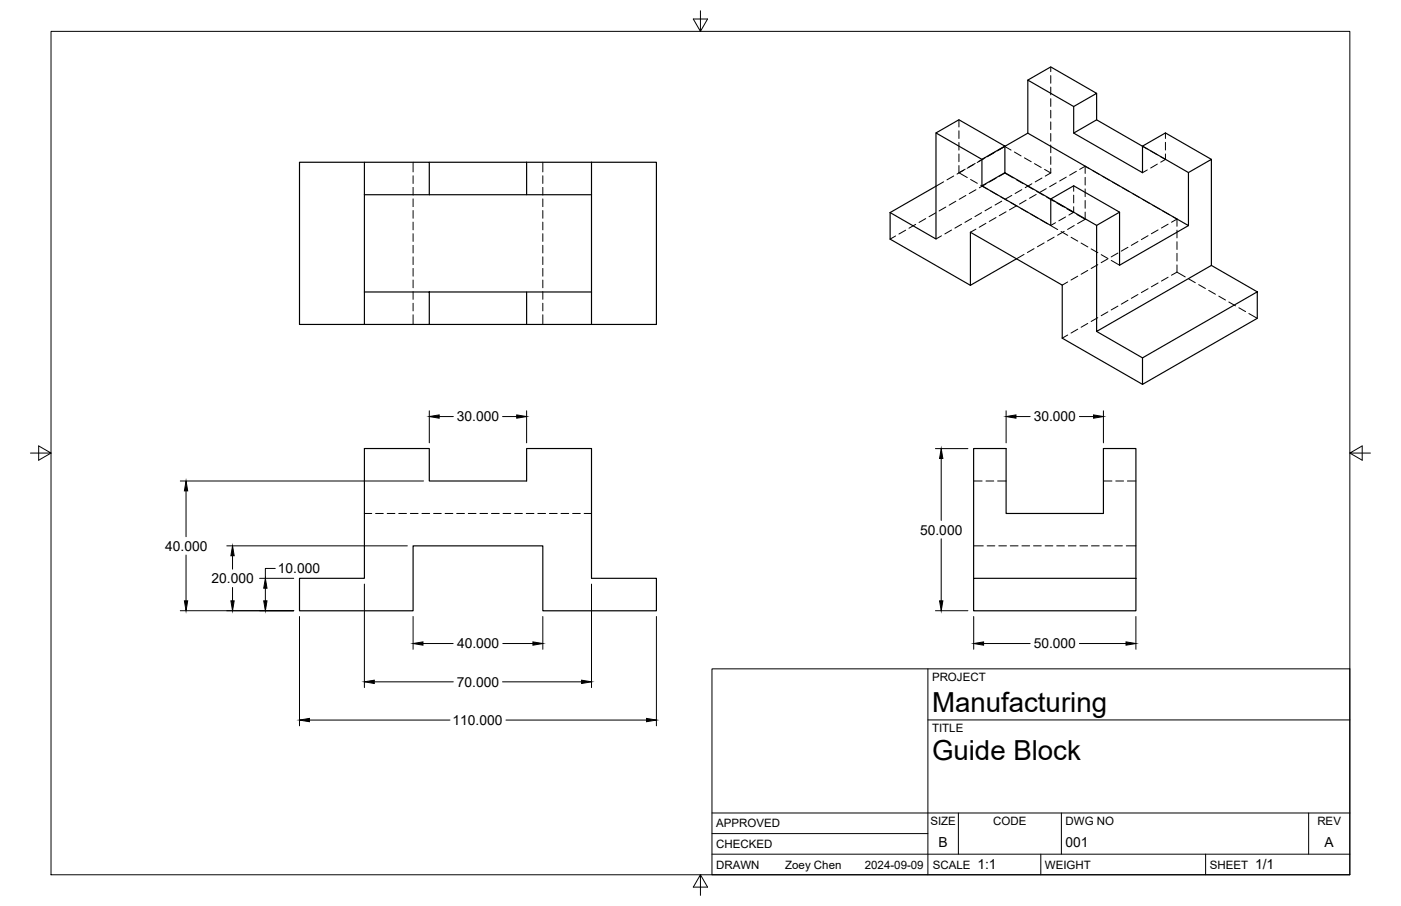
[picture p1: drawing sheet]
<svg xmlns="http://www.w3.org/2000/svg" width="432mm" height="279mm" viewBox="0 0 432 279" stroke-linecap="round" stroke-linejoin="round" font-family="sans-serif">
<!-- layer: Hidden -->
<g fill="none" stroke="#000" stroke-width=".31">
<path d="M295.6 36.9v2.3M323.8 20.6v1.5M323.8 23.3v2.4M323.8 26.9v2.4M323.8 30.4v2.4M323.8 34v2.4M323.8 37.6v2.4M127.3 50v3M127.3 54.2v2.4M127.3 57.8v2.4M167.3 50v3M167.3 54.2v2.4"/>
<path d="M167.3 57.8v2.4M290.8 56.1l-2.3 1.3M293.9 54.3l-2 1.2M295.6 51.1v2.2l2.5 1.5M295.6 40.3v2.4M295.6 43.9v2.4M295.6 47.5v2.4M297.5 52.2l-2.5 1.5M299.1 55.4l2.1 1.1M300.6 50.4l-2.5 1.5M300.8 58.5l-2.1 1.2M302.3 57.1l2 1.2"/>
<path d="M303.7 48.6l-2.5 1.5M303.9 56.7l-2.1 1.2M305.4 58.9l2 1.2M306.3 47.1l-2.1 1.2M306.8 46.8l-2.1 1.2M307 54.9l-2.1 1.2M309.7 45.2l-2.4 1.3M309.7 45.1l-1.9 1.1M309.7 45.2l1.9 1.1M309.7 53.3v.1M309.7 53.4l-1.7 1M309.7 53.4l2.6 1.5"/>
<path d="M312.7 46.9l2 1.2M313.3 55.5l2.1 1.1M314.9 58.5l-2 1.2M315.7 48.7l2.1 1.2M316.4 57.2l2.1 1.2M318 56.7l-2 1.2M318.8 50.5l2.1 1.1M319.4 60l-2.1 1.2M319.5 59l2.1 1.2M321.1 54.9l-2 1.2M321.9 52.2l1.9 1.1M322.5 58.2l-2.1 1.2"/>
<path d="M323.8 41.2v2.3M323.8 44.7v2.4M323.8 48.3v2.4M323.8 51.9v1.4M323.8 53.3l-1.6 1M325.5 56.4l-2 1.2M328.6 54.6l-2 1.2M330.9 57.3v1.7M331.7 52.8l-2 1.2M334.5 51.3v2.2M334.5 54.7v2.4M334.5 58.3v2.3"/>
<path d="M334.5 51.3l-1.7 .9M334.5 51.3l1.2 .7M336.7 52.6l2.1 1.2M339.8 54.4l2.1 1.2M342.9 56.2l2.1 1.1M346 57.9l2.1 1.2M349.1 59.7l2.1 1.2M352.1 45.1l1.5 .9M353.6 52.4l-1.5 .9M354.6 46.5l2.1 1.2M356.7 50.6l-2.1 1.2M357.7 48.3l1.5 .9"/>
<path d="M359.2 49.2l-1.5 .8M359.2 41v1.7M359.2 43.9v2.4M359.2 47.5v1.7M127.3 61.3v2.4M127.3 64.9v2.4M127.3 68.5v2.4M127.3 72.1v2.3M127.3 75.6v2.4M127.3 79.2v2.4M167.3 61.3v2.4M167.3 64.9v2.4"/>
<path d="M167.3 68.5v2.4M167.3 72.1v2.3M167.3 75.6v2.4M167.3 79.2v2.4M276 72.8l-1.7 .9M279.1 71l-2 1.2M282.2 69.2l-2 1.2M285.3 67.4l-2 1.2M288.4 65.6l-2.1 1.2M290.2 72.7l-1.7 1M291.5 63.9l-2.1 1.1M293.3 71l-2.1 1.1"/>
<path d="M294.6 62.1l-2.1 1.2M296.4 69.2l-2.1 1.2M297.7 60.3l-2.1 1.2M299.5 67.4l-2.1 1.2M300.8 70.7l-1.7 .9M302.6 65.6l-2.1 1.2M303.9 68.9l-2.1 1.2M305.6 63.8l-2 1.2M307 67.1l-2.1 1.2M308.4 60.7l2.1 1.2M308.7 62l-2 1.2M310.1 65.3l-2.1 1.2"/>
<path d="M311.5 62.5l2.1 1.2M311.8 60.3l-2 1.1M313.2 63.5l-2.1 1.2M314.6 64.3l2.1 1.1M315.6 78.5l-2.3 1.3M316.3 61.7l-2.1 1.2M317.7 66l2.1 1.2M318.7 76.7l-2 1.2M320.8 67.8l2.1 1.2M321.8 74.9l-2.1 1.2M322.6 60.8l2.1 1.2M323.8 61.4l1.5 .9"/>
<path d="M323.9 69.6l2.1 1.2M324.9 73.1l-2.1 1.2M325.3 68.7l-1.5 .8M325.7 62.6l2 1.2M326.3 62.8l2.1 1.2M327 71.4l2.1 1.2M328 71.4l-2.1 1.1M328.4 66.9l-2.1 1.2M328.8 64.4l2.1 1.2M329.4 64.6l1.5 .9M330.1 73.2l2.1 1.2M330.9 60.2v2.4"/>
<path d="M330.9 63.8v1.7M330.9 65.5l-1.5 .8M331.1 69.6l-2.1 1.2M331.9 66.1l2.6 1.5M333.2 75l2.1 1.2M334.5 67.6l-2.4 1.4M334.5 61.8v2.4M334.5 65.4v2.2M336.3 76.8l2.1 1.1M339.4 78.5l2.1 1.2M341.5 79.8l-2.1 1.2M344.6 78l-2.1 1.2"/>
<path d="M347.6 76.3l-2 1.1M350.7 74.5l-2 1.2M352.2 61.5l2.1 1.2M353.8 72.7l-2 1.2M355.3 63.3l2.1 1.2M356.9 70.9l-2 1.2M358.4 65.1l2.1 1.2M360 69.1l-2 1.2M361.5 66.8l1.3 .8M362.8 67.6l-1.7 .9M362.8 67.6v2.2M362.8 71v2.4"/>
<path d="M362.8 74.5v2.4M362.8 78.1v2.4M127.3 82.8v2.4M127.3 86.4v2.4M127.3 89.9v2.4M127.3 93.5v2.4M127.3 97.1v3M167.3 82.8v2.4M167.3 86.4v2.4M167.3 89.9v2.4M167.3 93.5v2.4M167.3 97.1v3"/>
<path d="M329.1 87l-1.7 .9M332.2 85.2l-2.1 1.2M335.3 83.4l-2.1 1.2M335.3 99.7l-2.1 1.2M338.3 81.6l-2 1.2M338.3 98l-2 1.1M341.5 96.2l-2.1 1.2M342.5 80.3l2.6 1.5M344.6 94.4l-2.1 1.2M347.6 92.6l-2 1.2M350.7 90.8l-2 1.2M353.8 89l-2 1.2"/>
<path d="M356.9 87.3l-2 1.2M360 85.5l-2 1.2M362.8 81.7v2.2M362.8 83.9l-1.7 1M362.8 83.9l2.5 1.5M366.4 86l2 1.2M369.4 87.8l2.1 1.2M372.5 89.6l2.1 1.1M375.6 91.3l2.1 1.2M378.7 93.1l2.1 1.2M381.8 94.9l2.1 1.2M384.9 96.7l2.6 1.5"/>
<path d="M329.1 103.3l-1.7 1M332.2 101.5l-2.1 1.2M112.3 158.3h2.3M115.8 158.3h2.3M119.3 158.3h2.4M122.9 158.3h2.4M126.5 158.3h2.4M130 158.3h2.4M133.6 158.3h2.4M137.2 158.3h2.4M140.8 158.3h2.4M144.3 158.3h2.4"/>
<path d="M147.9 158.3h2.4M151.5 158.3h2.4M155 158.3h2.4M158.6 158.3h2.4M162.2 158.3h2.4M165.8 158.3h2.3M169.3 158.3h2.4M172.9 158.3h2.4M176.5 158.3h2.4M180 158.3h2.3M300.1 148.3h2.6M303.9 148.3h2.4"/>
<path d="M307.5 148.3h2.6M340.1 148.3h2.6M343.9 148.3h2.4M347.5 148.3h2.6M300.1 168.3h3M304.2 168.3h2.4M307.8 168.3h2.4M311.4 168.3h2.4M315 168.3h2.4M318.5 168.3h2.4M322.1 168.3h2.4M325.7 168.3h2.4"/>
<path d="M329.2 168.3h2.4M332.8 168.3h2.4M336.4 168.3h2.4M340 168.3h2.3M343.6 168.3h2.3M347.1 168.3h3"/>
</g>
<!-- layer: Visible -->
<g fill="none" stroke="#000" stroke-width=".36">
<path d="M316.8 24.7l14.1 8.2v8.1l21.2 12.3v-8.2l14.2 8.1v16.4l-49.5-28.5zM316.8 24.7l7-4.1 14.2 8.2-7.1 4.1M338 28.8v8.2l-7.1 4M338 37l14.1 8.1 7.1-4.1 14.2 8.1M112.3 50h-20v50.1h20M132.3 50h50M162.3 50v10M182.3 50h20v50.1h-20M182.3 50v50.1M288.5 41l7.1-4.1 14.1 8.2-7.1 4zM288.5 41v32.7l-14.2-8.1M288.5 57.4l-14.2 8.2"/>
<path d="M302.6 57.3l21.2 12.2v-8.1l7.1-4.1 14.2 8.1v16.4l21.2-12.2M302.6 49.1v8.2l7.1-4M309.7 45.1v8.2M309.7 53.3l14.1 8.1M316.8 41.1l-7.1 4M366.3 53.2l7.1-4.1v32.8l-35.4 20.3v-32.7l7.1-4.1M112.3 60v-10h20v10M112.3 60h20M112.3 60v30M132.3 60h50M274.3 65.6v8.1l24.8 14.3M313.3 79.8l-14.2 8.2"/>
<path d="M323.8 61.4l14.2 8.1M132.3 90v10.1h-20v-10.1h70M162.3 90v10.1M299.1 88v-16.4l28.3 16.3v16.4l24.7 14.2M373.4 81.9l14.1 8.1M132.3 100.1h50M338 102.2l14.1 8.2M352.1 110.4l35.4-20.4v8.2l-35.4 20.3zM112.3 138.3h20v10h30v-10h20v40.1h20v10h-35v-20.1h-40v20.1h-35v-10h20zM300.1 178.4v-40.1h10v20h30v-20h10v40.1M300.1 178.4h50v10h-50z"/>
</g>
<!-- layer: Border -->
<path d="M15.7 9.7h400.3v260.1h-400.3zM215.9 3.3v6.4l-2.2-3.8h4.4l-2.2 3.8M9.4 139.7h6.3l-3.8-2.2v4.4l3.8-2.2M416 139.7l3.8 2.2v-4.4l-3.8 2.2h6.4M215.9 269.8l2.2 3.8h-4.4l2.2-3.8v6.3" fill="none" stroke="#000" stroke-width=".31"/>
<!-- layer: Titleblock -->
<path d="M219.4 206.3h196.6v63.5h-196.6zM286 206.3v63.5M286 222h130M219.4 257.1h66.6M219.4 250.7h196.6M295.4 250.7v12.7M327.1 250.7v12.7M403.3 250.7v12.7M219.4 263.4h196.6M320.8 263.4v6.4M371.6 263.4v6.4" fill="none" stroke="#000" stroke-width=".31"/>
<!-- layer: FD_Dimensions -->
<g fill="none" stroke="#000" stroke-width=".31">
<path d="M132.3 126.7v9.9M135.4 128.5h4.3M154.9 128.5h4.4M162.3 126.7v9.9M288.3 138.3h10M310.1 126.7v9.9M313.1 128.5h4.4M332.7 128.5h4.3M340.1 126.7v9.9M55.6 148.3h74.9M57.3 151.4v14.1M290.1 141.4v19.1"/>
<path d="M57.3 171.2v14.1M69.9 168.3h55.6M71.7 171.4v4.1M80 178.4h10.5M84.8 175.3h-3v3.1M290.1 166.2v19.1M55.6 188.3h34.9M71.7 181.2v4.1M81.8 181.4v3.9M92.3 190.1v33.7M112.3 180.1v31.9M127.3 190.1v10.1"/>
<path d="M130.4 198.5h9.3M155 198.5h9.3M167.3 190.1v10.1M182.3 180.1v31.9M202.3 190.1v33.7M288.3 188.3h10M300.1 190.1v10.1M303.1 198.5h14.4M332.7 198.5h14.3M350.1 190.1v10.1M115.4 210.3h24.3M154.9 210.3h24.4"/>
<path d="M95.4 222.1h43.3M155.9 222.1h43.4"/>
</g>
<g fill="#000" stroke="#000" stroke-width=".31">
<path d="M132.3 128.5l3.1-.5v1zM159.3 128l3 .5-3 .5zM310.1 128.5l3-.5v1zM337 128l3.1 .5-3.1 .5zM57.3 148.3l.5 3.1h-1zM290.1 138.3l.5 3.1h-1zM71.7 168.3l.5 3.1h-1zM56.8 185.3h1l-.5 3zM71.2 185.3h1l-.5 3zM81.3 185.3h1l-.5 3zM81.8 178.4l.5 3h-1zM127.3 198.5l3.1-.5v1z"/>
<path d="M164.3 198l3 .5-3 .5zM289.6 185.3h1l-.5 3zM300.1 198.5l3-.5v1zM347 198l3.1 .5-3.1 .5zM112.3 210.3l3.1-.5v1zM179.3 209.8l3 .5-3 .5zM92.3 222.1l3.1-.5v1zM199.3 221.6l3 .5-3 .5z"/>
</g>
<g font-size="8.5">
<text x="287.3" y="219.5">Manufacturing</text>
<text x="287.3" y="234.5">Guide Block</text>
</g>
<g font-size="4.3">
<text x="140.8" y="130">30.000</text>
<text x="318.6" y="130">30.000</text>
<text x="283.6" y="164.8">50.000</text>
<text x="50.9" y="169.8">40.000</text>
<text x="65.2" y="179.8">20.000</text>
<text x="85.6" y="176.8">10.000</text>
<text x="140.9" y="200">40.000</text>
<text x="318.6" y="200">50.000</text>
<text x="140.8" y="211.8">70.000</text>
<text x="139.5" y="223.6">110.000</text>
<text x="289.3" y="261.2">B</text>
<text x="328.4" y="261.2">001</text>
<text x="408.2" y="261.2">A</text>
<text x="301.2" y="268.1">1:1</text>
<text x="386.8" y="268.1">1/1</text>
</g>
<g font-size="3.5">
<text x="287.3" y="210.1">PROJECT</text>
<text x="287.3" y="225.8">TITLE</text>
<text x="220.7" y="255.2">APPROVED</text>
<text x="286.7" y="254.5">SIZE</text>
<text x="306.1" y="254.5">CODE</text>
<text x="328.4" y="254.5">DWG NO</text>
<text x="406" y="254.5">REV</text>
<text x="220.7" y="261.5">CHECKED</text>
<text x="220.7" y="267.9">DRAWN</text>
<text x="242" y="267.9">Zoey Chen</text>
<text x="266.6" y="267.9">2024-09-09</text>
<text x="287.5" y="267.9">SCALE</text>
<text x="322.1" y="267.9">WEIGHT</text>
<text x="372.9" y="267.9">SHEET</text>
</g>
</svg>
